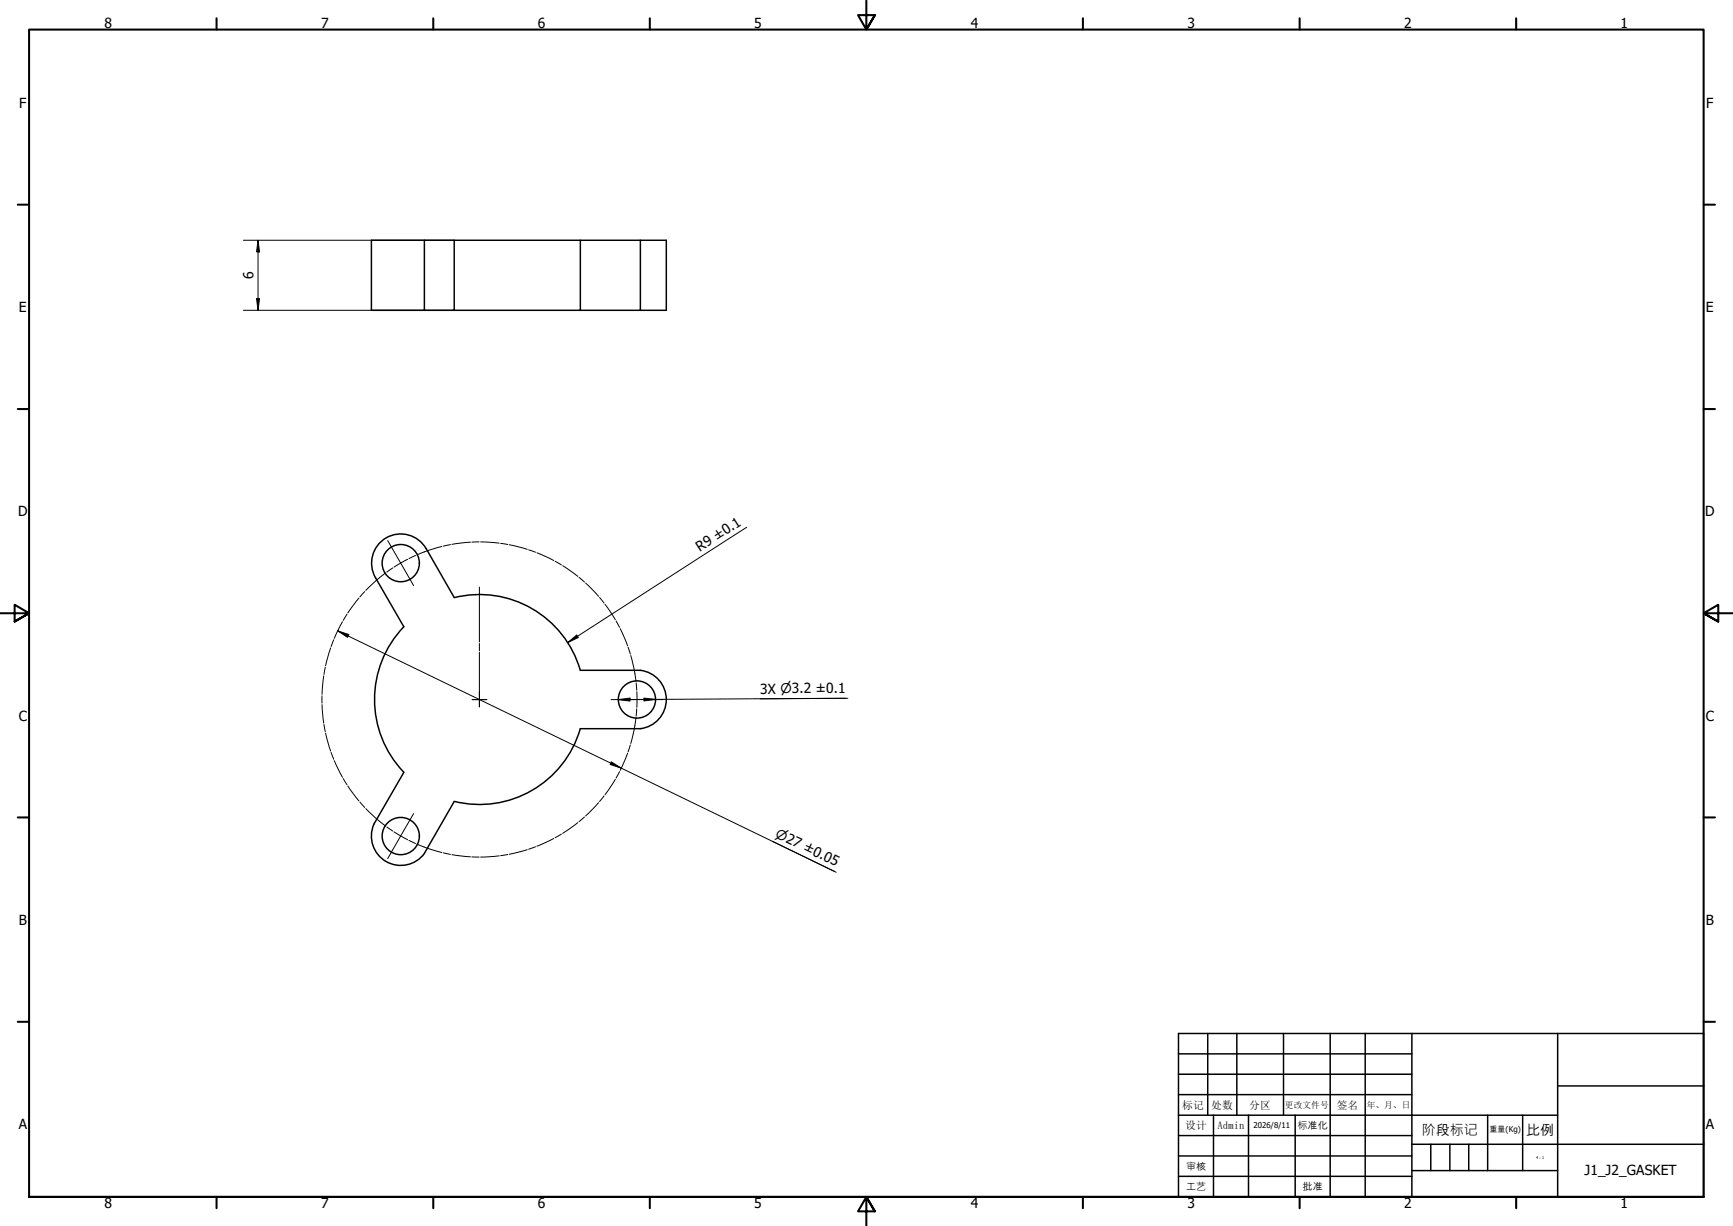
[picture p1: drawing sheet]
<svg xmlns="http://www.w3.org/2000/svg" width="594mm" height="420mm" viewBox="0 0 594 420" stroke-linecap="round" stroke-linejoin="round" font-family="sans-serif">
<g fill="none" stroke="#000" stroke-width=".51">
<path d="M145.5 82.3h-18.2v24h18.2v-24h10.2M198.9 82.3h-43.2v24h-10.2M219.5 82.3h-20.6v24h-43.2M198.9 106.3h20.6v-24h8.9v24h-8.9M146 188a10 10 0 0 0-13.6-3.7 10 10 0 0 0-3.7 13.7l9.7 16.8a36 36 0 0 0 0 49.9M146 187.9l9.7 16.9M155.7 204.8a36 36 0 0 1 43.2 24.9h20.6a10.1 10.1 0 0 1 8.9 10 10.1 10.1 0 0 1-8.9 10h-20.6a36 36 0 0 1-43.2 24.9l-10.2 17.9M138.4 264.7l-10.2 17.8a10.1 10.1 0 0 0 4.1 12.7 10.1 10.1 0 0 0 13.2-2.7"/>
<circle cx="137.4" cy="193" r="6.4"/>
<circle cx="218.3" cy="239.7" r="6.4"/>
<circle cx="137.4" cy="286.5" r="6.4"/>
</g>
<g fill="none" stroke="#000" stroke-width=".7">
<path d="M74.2 6.3v3.8M148.5 6.3v3.8M222.8 6.3v3.8M297 .2v9.9l-2.9-4.9h5.8l-2.9 4.9 2.9-4.9M371.2 6.3v3.8M445.5 6.3v3.8M519.7 6.3v3.8M6.1 70.1h3.9M584 70.1h3.9M6.1 140.2h3.9M584 140.2h3.9M0 210.2h10l-5-3v5.8l5-2.8-5 2.8"/>
<path d="M594 210.2h-10l5-3v5.8l-5-2.8 5 2.8M6.1 280.1h3.9M584 280.1h3.9M6.1 350.2h3.9M584 350.2h3.9M10 410.2v-400.1h574v400.1h-574h574M74.2 410.2v3.9M148.5 410.2v3.9M222.8 410.2v3.9M299.9 415.1l-2.9-4.9 2.9 4.9h-5.8l2.9-4.9v10M371.2 410.2v3.9M445.5 410.2v3.9"/>
<path d="M519.7 410.2v3.9"/>
</g>
<g fill="none" stroke="#000" stroke-width=".51">
<path d="M404 354.2h180v56h-180zM414 354.2v28M424 354.2v28M440 354.2v28M456 354.2v56M468 354.2v56M484 354.2v56M534 354.2v56M404 361.2h80M404 368.2h80M404 375.1h80M534 372.2h50"/>
<path d="M404 396.2h80M404 389.2h80M404 382.2h130M416 382.2v28M428 382.2v28M444 382.2v28M484 392.2h100M490.5 392.2v9M497 392.2v9M503.5 392.2v9M510 382.2v19M522 382.2v19"/>
<path d="M404 403.1h80M484 401.2h50"/>
</g>
<path d="M132.9 185.3l8.9 15.4M164.3 201.2v18.8M161.9 239.8h2.4h-2.4M164.3 223.5v16.3v-2.6M164.3 220.5v2.5M166.9 239.8h-2.6h2.6M209.5 239.8h17.8M164.3 242.2v-2.4v2.4M141.8 278.8l-8.9 15.4" fill="none" stroke="#000" stroke-width=".34"/>
<g fill="none" stroke="#000" stroke-width=".34">
<path d="M132.2 196.4l-3.4 2.6-3.4 3.3M134.6 194.6l-2 1.5M139.7 191.7l-4.6 2.7M142.4 190.4l-2.2 1M151.5 187.3l-4.6 1.3-4 1.6M154.4 186.6l-2.4 .6M161.3 185.8l-6.4 .7M164.3 185.7l-2.5 .1M164.8 185.7l6.3 .4M171.6 186.2l2.5 .4M174.6 186.7l6.2 1.6M181.2 188.4l2.4 .9"/>
<path d="M184.1 189.4l5.7 2.7M190.3 192.3l2.1 1.3M192.9 193.9l5.2 3.6M198.5 197.8l1.9 1.7M200.7 199.8l4.5 4.6M114.4 219.2l-.9 2.4M117.4 213.1l-2.8 5.7M119 210.5l-1.3 2.1M123 205l-3.8 5.1M125 202.7l-1.6 1.9M205.5 204.8l1.6 1.9M207.4 207.1l3.5 5.3"/>
<path d="M211.2 212.8l1.2 2.2M212.6 215.5l2.5 5.8M110.4 238.5v2.5M111 231.6l-.6 6.4M111.5 228.7l-.4 2.4M113.3 222l-1.7 6.2M215.3 221.8l.8 2.4M216.2 224.6l1.2 4.7 .6 4.2M218.1 234l.2 2.5M218.3 237v5.4M110.4 241.5l.6 6.3M111.1 248.3l.4 2.5"/>
<path d="M111.6 251.3l1.7 6.1M113.5 257.9l.9 2.3M215.1 258.1l-2.5 5.9M216.1 255.3l-.8 2.4M218 245.9l-.6 4.3-1.2 4.6M218.3 242.9l-.2 2.5M114.6 260.7l2.8 5.7M117.7 266.8l1.3 2.2M119.2 269.4l3.8 5.1M123.4 274.9l1.6 1.8M125.4 277.1l3.4 3.3 3.4 2.7M200.4 280l-1.9 1.6"/>
<path d="M205.2 275.1l-4.5 4.5M207.1 272.8l-1.6 1.9M210.9 267.1l-3.5 5.3M212.4 264.4l-1.2 2.2M132.6 283.4l2 1.4M135.1 285.1l4.6 2.7M140.2 288l2.2 1.1M142.9 289.3l4 1.5 4.6 1.4M152 292.3l2.4 .5M154.9 292.9l6.3 .7M161.8 293.7h2.5M171.1 293.3l-6.3 .4"/>
<path d="M174.1 292.9l-2.5 .3M180.7 291.2l-6.1 1.6M183.6 290.2l-2.4 .8M189.8 287.3l-5.8 2.7M192.4 285.9l-2.1 1.2M198.1 281.9l-5.2 3.7"/>
</g>
<g fill="none" stroke="#000" stroke-width=".34">
<path d="M83.4 82.3h72.3M88.5 82.3l.5 4h-1.1zM88.5 82.3v24M83.4 106.3h72.3M87.9 102.3h1.1l-.5 4zM256 180.7l-61.4 39.5M115.8 216.2l3.8 1.3-.5 .9zM115.8 216.2l170.8 82.7M194.6 220.2l3.1-2.5 .5 .8zM212 239.8l4-.6v1.1zM220.7 239.2l4.1 .5-4 .5zM289.9 239.3l-29.3 .2"/>
<path d="M290.6 239.3l-78.6 .5M209.5 261.1l3.5 2.1-3.8-1.2zM264.8 288.3l21.2 10.3"/>
</g>
<path d="M88.5 82.3l.5 4h-1.1zM87.9 102.3h1.1l-.5 4zM115.8 216.2l3.8 1.3-.5 .9zM194.6 220.2l3.1-2.5 .5 .8zM212 239.8l4-.6v1.1zM220.7 239.2l4.1 .5-4 .5zM209.5 261.1l3.5 2.1-3.8-1.2z" fill="#000"/>
<g font-size="4.8">
<text x="35.8" y="9.8">8</text>
<text x="110" y="9.8">7</text>
<text x="184.3" y="9.8">6</text>
<text x="258.6" y="9.8">5</text>
<text x="332.8" y="9.8">4</text>
<text x="407" y="9.8">3</text>
<text x="481.3" y="9.8">2</text>
<text x="555.6" y="9.8">1</text>
<text x="6.6" y="36.9">F</text>
<text x="584.9" y="36.9">F</text>
<text x="86.9" y="95.7" transform="rotate(-90 86.9 95.7)">6</text>
<text x="6.5" y="106.9">E</text>
<text x="584.8" y="106.9">E</text>
<text x="6.2" y="176.9">D</text>
<text x="584.5" y="176.9">D</text>
<text x="239.9" y="189.1" transform="rotate(-33 239.9 189.1)">R9 ±0.1</text>
<text x="260.6" y="237.7">3X ⌀3.2 ±0.1</text>
<text x="6.4" y="246.9">C</text>
<text x="584.7" y="246.9">C</text>
<text x="6.4" y="316.9">B</text>
<text x="584.7" y="316.9">B</text>
<text x="6.4" y="386.9">A</text>
<text x="487.4" y="388.9">阶段标记</text>
<text x="523.2" y="388.9">比例</text>
<text x="584.7" y="386.9">A</text>
<text x="543.2" y="402.6">J1_J2_GASKET</text>
<text x="35.8" y="414.1">8</text>
<text x="110" y="414.1">7</text>
<text x="184.3" y="414.1">6</text>
<text x="258.6" y="414.1">5</text>
<text x="332.8" y="414.1">4</text>
<text x="407" y="414.1">3</text>
<text x="481.3" y="414.1">2</text>
<text x="555.6" y="414.1">1</text>
</g>
<text font-size="4.6" x="265.6" y="286.8" transform="rotate(26 265.6 286.8)">⌀27 ±0.05</text>
<g font-size="3.7">
<text x="405.3" y="380">标记</text>
<text x="415.2" y="380">处数</text>
<text x="428.2" y="380">分区</text>
<text x="458.3" y="380">签名</text>
<text x="406.3" y="386.9">设计</text>
<text x="417.3" y="387">Admin</text>
</g>
<g font-size="3.4">
<text x="444.8" y="386.9">标准化</text>
<text x="406.6" y="400.9">审核</text>
<text x="406.6" y="408">工艺</text>
<text x="446.5" y="407.9">批准</text>
</g>
<g font-size="3">
<text x="440.5" y="379.7">更改文件号</text>
<text x="468.5" y="379.7">年、月、日</text>
</g>
<g font-size="2.7">
<text x="429.7" y="386.5">2026/8/11</text>
<text x="510.6" y="388">重量(Kg)</text>
</g>
<text font-size="1.3" x="526.6" y="397.2">4 : 1</text>
</svg>
